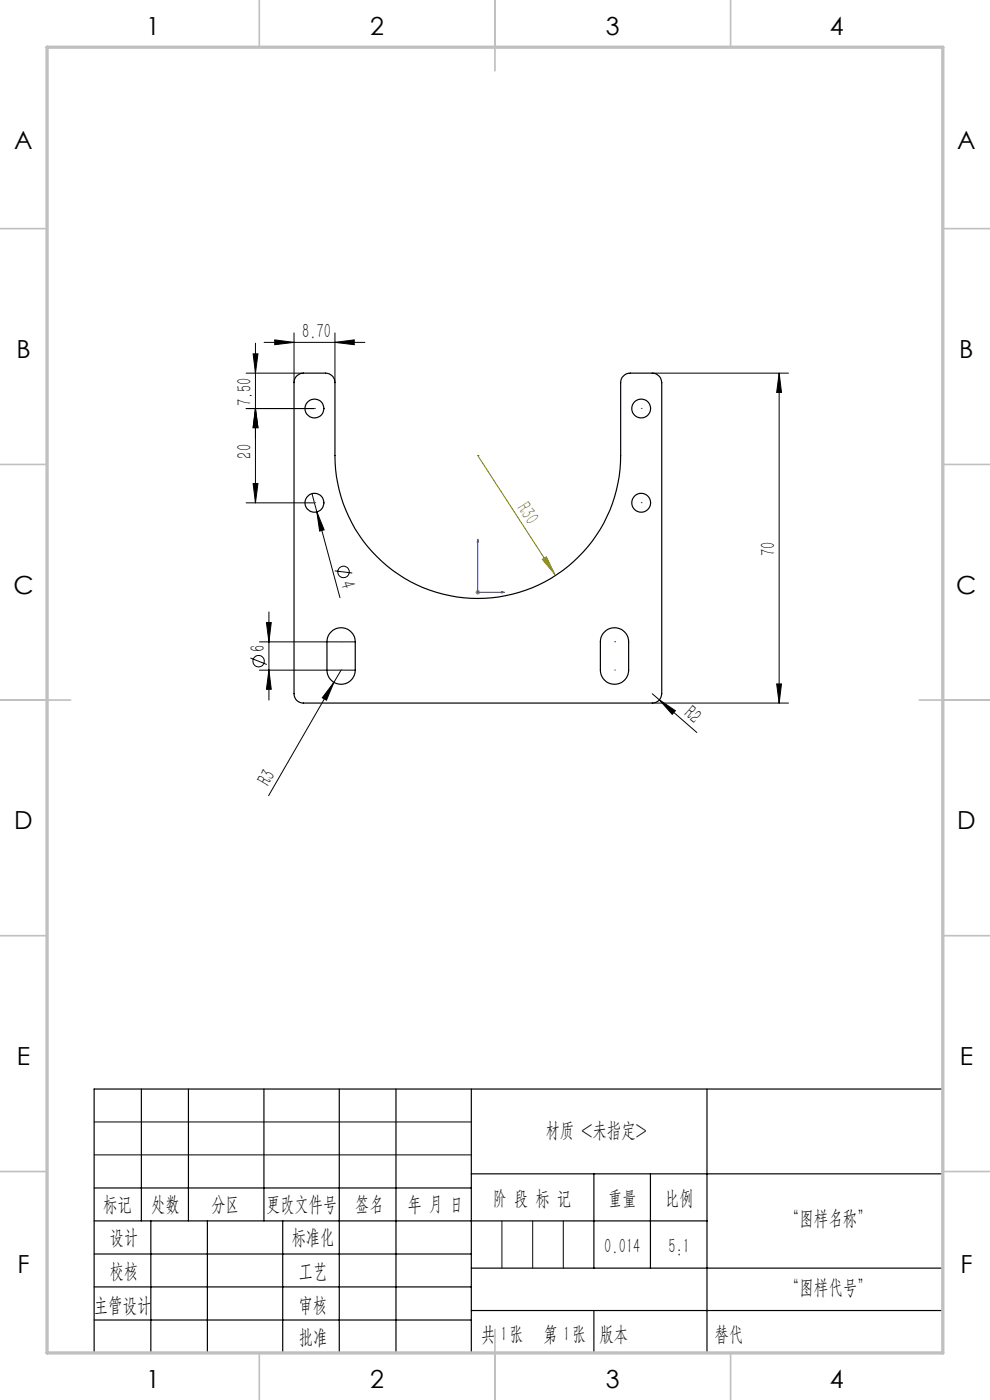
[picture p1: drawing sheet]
<svg xmlns="http://www.w3.org/2000/svg" width="210mm" height="297mm" viewBox="0 0 210 297" stroke-linecap="round" stroke-linejoin="round" font-family="sans-serif">
<g fill="none" stroke="#000" stroke-width=".21">
<path d="M52.2 79.2h12.1M53.7 75.1h1l-.5 4.1zM54.2 72.8v33.9M56 72.6h21.4M58.3 72.1l4.1 .5-4.1 .5zM62.4 70.6v10.6M71 72.6l4.1-.5v1zM71 70.6v10.6M138.4 79.2h28.9M165.3 79.2l.5 4.1h-1.1zM165.3 79.2v70M52.2 86.7h14.5"/>
<path d="M54.2 86.7l.5 4h-1zM52.2 106.7h14.5M53.7 102.6h1l-.5 4.1zM66.2 104.7l1 3.9M67.2 108.6l1.6 3.8-1 .3zM67.2 108.6l4.9 18.2M53.1 139.6l3.5 1.4M55 136.2h20.4M56.5 132.1h1l-.5 4.1zM57 129.8v18.7M71 121.1l3.7 .5M55 142.2h20.4"/>
<path d="M57 142.2l.5 4h-1zM70.8 144.7l-1.5 3.9-.9-.6zM70.8 144.7l-13.8 24.1M72.4 142.2l-1.6 2.5M138.4 147.2l1.5 1.3M138.4 149.2h28.9M139.9 148.5l3.4 2.3-.7 .7zM139.9 148.5l7.9 6.9M164.7 145.1h1.1l-.5 4.1zM20 238h80M20 245h80"/>
<circle cx="72.9" cy="121.3" r="1.23"/>
<circle cx="54.9" cy="140.3" r="1.21"/>
</g>
<path d="M101.4 114.4l.1 .6h-.3zM101.4 114.4v11.3h5.6M106.4 125.5l.6 .2-.6 .1z" fill="none" stroke="#00f" stroke-width=".21"/>
<path d="M101.4 96.7l16.3 25.1M115 118.7l.9-.6 1.8 3.7z" fill="none" stroke="#808000" stroke-width=".21"/>
<path d="M100.9 125.7h.9M101 125.3l.7 .7M101.4 125.2v.9M101.7 125.3l-.7 .7" fill="none" stroke="#808080" stroke-width=".21"/>
<g fill="none" stroke="#000" stroke-width=".25">
<path d="M30 231v28M40 231v28M56 231v28M72 231v56M84 231v56M100 231v56M150 231v56M200 231h-180v56M20 252h80M20 259h130M32 259v28M44 259v28"/>
<path d="M60 259v28M100 249h100M126 249v20M138 249v20M20 266h80M20 273h80M100 269h100M100 278h100M20 280h80"/>
</g>
<path d="M106.5 259v10M113 259v10M119.5 259v10" fill="none" stroke="#0a0605" stroke-width=".21"/>
<path d="M126 278v9" fill="none" stroke="#0a0605" stroke-width=".25"/>
<g fill="none" stroke="#c0c0c0" stroke-width=".35">
<path d="M55 0v10M105 0v15M155 0v10M0 48.5h10M200 48.5h10M0 98.5h10M200 98.5h10M0 148.5h15M195 148.5h15M0 198.5h10M200 198.5h10M0 248.5h10"/>
<path d="M200 248.5h10M55 287v10M105 282v15M155 287v10"/>
</g>
<path d="M10 10h190v277h-190z" fill="none" stroke="#c0c0c0" stroke-width=".7"/>
<path d="M66.7 86.6h.1M101.4 96.6h.1M136 86.6h.1M66.7 106.6h.1M136 106.6h.1M72.4 136.1h.1M130.4 136.1h.1M72.4 142.1h.1M130.4 142.1h.1" fill="none" stroke="#00f" stroke-width=".21" stroke-dasharray="6.3 1.3 1.3 1.3"/>
<path d="M106.4 125.5l.6 .2-.6 .1zM101.4 114.4l.1 .6h-.3z" fill="#00f"/>
<g fill="#000">
<path d="M67.2 108.6l1.6 3.8-1 .3zM70.8 144.7l-1.5 3.9-.9-.6zM139.9 148.5l3.4 2.3-.7 .7z"/>
<path d="M58.3 72.1l4.1 .5-4.1 .5zM71 72.6l4.1-.5v1z"/>
<path d="M54.2 86.7l.5 4h-1zM53.7 75.1h1l-.5 4.1z"/>
<path d="M56.5 132.1h1l-.5 4.1zM57 142.2l.5 4h-1zM54.2 86.7l.5 4h-1zM53.7 102.6h1l-.5 4.1z"/>
<path d="M164.7 145.1h1.1l-.5 4.1zM165.3 79.2l.5 4.1h-1.1z"/>
</g>
<path d="M115 118.7l.9-.6 1.8 3.7z" fill="#808000"/>
<g fill="none" stroke="#000" stroke-width=".25">
<path d="M62.9 79.8a1.92 1.92 0 0 1 1.4-.6h4.7a1.99 1.99 0 0 1 2 2v15.5a30.3 30.3 0 0 0 30.4 30.3 30.3 30.3 0 0 0 30.3-30.3v-15.5a2.05 2.05 0 0 1 2-2h4.7a2.05 2.05 0 0 1 2 2v66a1.99 1.99 0 0 1-2 2h-74.1a1.93 1.93 0 0 1-1.9-2v-66l.1-.8zM70.2 134.1a2.99 2.99 0 0 1 3.3-.7 2.99 2.99 0 0 1 1.9 2.8v6a3 3 0 0 1-3 3 3 3 0 0 1-3-3v-6.5l.3-.9zM128.2 134.1a2.99 2.99 0 0 1 3.3-.7 2.99 2.99 0 0 1 1.8 2.8v6a3 3 0 0 1-2.9 3 3 3 0 0 1-3-3v-6.5l.3-.9z"/>
<circle cx="66.7" cy="86.7" r="2.01"/>
<circle cx="136" cy="86.7" r="2"/>
<circle cx="66.7" cy="106.7" r="2.02"/>
<circle cx="136" cy="106.7" r="2.01"/>
</g>
<g font-size="5.3">
<text x="31" y="7.4">1</text>
<text x="78.5" y="7.4">2</text>
<text x="128.5" y="7.4">3</text>
<text x="176" y="7.4">4</text>
<text x="3" y="31.7">A</text>
<text x="203" y="31.7">A</text>
<text x="3.5" y="75.9">B</text>
<text x="203.5" y="75.9">B</text>
<text x="2.8" y="125.9">C</text>
<text x="202.8" y="125.9">C</text>
<text x="3" y="175.9">D</text>
<text x="203" y="175.9">D</text>
<text x="3.6" y="225.9">E</text>
<text x="203.6" y="225.9">E</text>
<text x="3.7" y="270.2">F</text>
<text x="203.7" y="270.2">F</text>
<text x="31" y="294.4">1</text>
<text x="78.5" y="294.4">2</text>
<text x="128.5" y="294.4">3</text>
<text x="176" y="294.4">4</text>
</g>
<g font-size="4.4">
<text x="64.1" y="71.7">8.70</text>
<text x="53.3" y="86.2" transform="rotate(-90 53.3 86.2)">7.50</text>
<text x="53.3" y="97.3" transform="rotate(-90 53.3 97.3)">20</text>
<text x="164.4" y="118" transform="rotate(-90 164.4 118)">70</text>
<text x="72.1" y="123.6" transform="rotate(75 72.1 123.6)">4</text>
<text x="56.2" y="138.3" transform="rotate(-90 56.2 138.3)">6</text>
<text x="144.9" y="151.7" transform="rotate(41 144.9 151.7)">R2</text>
<text x="57" y="167" transform="rotate(-60 57 167)">R3</text>
<text x="115.7" y="241.2">材质 &lt;未指定&gt;</text>
<text x="21.9" y="256.9">标记</text>
<text x="32.1" y="256.9">处数</text>
<text x="44.9" y="256.9">分区</text>
<text x="56.5" y="256.9">更改文件号</text>
<text x="75.4" y="256.9">签名</text>
<text x="86.5" y="256.9">年 月 日</text>
<text x="104.5" y="255.6">阶 段 标 记</text>
<text x="129" y="255.6">重量</text>
<text x="141.1" y="255.6">比例</text>
<text x="23.3" y="263.9">设计</text>
<text x="61.9" y="263.9">标准化</text>
<text x="166.5" y="259.8">“图样名称”</text>
<text x="128.2" y="265.7">0.014</text>
<text x="141.8" y="265.7">5:1</text>
<text x="23.3" y="271.1">校核</text>
<text x="63.4" y="271">工艺</text>
<text x="166.5" y="274.6">“图样代号”</text>
<text x="19.9" y="278.3">主管设计</text>
<text x="63.4" y="278.3">审核</text>
<text x="63.4" y="285.2">批准</text>
<text x="102" y="284.4">共 张</text>
<text x="106.1" y="284.4">1</text>
<text x="115.3" y="284.4">第 张</text>
<text x="119.5" y="284.4">1</text>
<text x="127.1" y="284.4">版本</text>
</g>
<text font-size="4.4" fill="#808000" x="109.5" y="107.7" transform="rotate(57 109.5 107.7)">R30</text>
<text font-size="4.4" fill="#0a0605" x="151.6" y="284.4">替代</text>
</svg>
